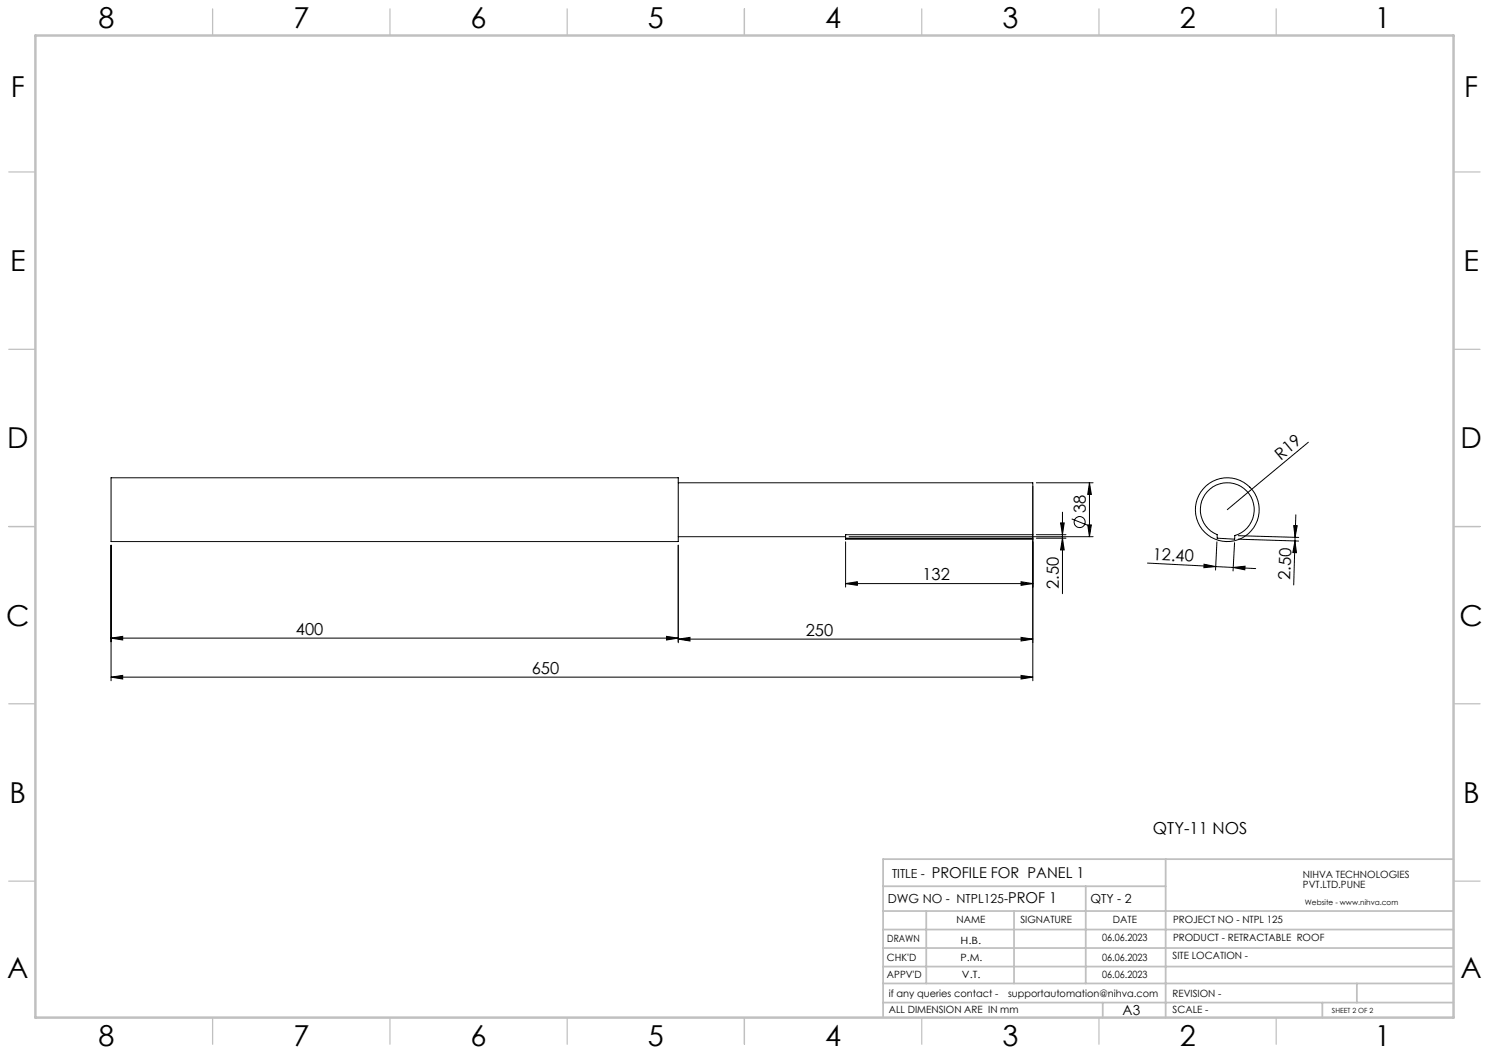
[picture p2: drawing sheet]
<svg xmlns="http://www.w3.org/2000/svg" width="420mm" height="297mm" viewBox="0 0 420 297" stroke-linecap="round" stroke-linejoin="round" font-family="sans-serif">
<g fill="none" stroke="#000" stroke-width=".28">
<path d="M31.3 134.8h160v17.9h-160zM191.3 136.2h100v14.6h-52.8v1.3h52.8M291.3 137.2v54.8M292.3 136.2h16M307.3 136.2v15.2M307.3 136.2l.5 3.2h-1zM340.5 138.7a7.6 7.6 0 0 1 12.1 1 7.6 7.6 0 0 1-4.3 11.4v1l-5-.3v-1a7.6 7.6 0 0 1-2.8-12.1zM369 124.7l-22.8 19.1M31.3 153.8v38.2M191.3 153.8v27.5M191.3 151.4h47.2M238.5 152.8v12.8"/>
<path d="M238.5 151.8h52.8M239.5 151.4h68.8M292.3 151.8h8.4M292.3 150.8h8.4M299.2 147.5h1l-.5 3.3zM299.7 144.5v23M299.7 151.8l.5 3.3h-1zM302.3 146.4l4.4 1.7M306.8 148.1h1l-.5 3.3zM323.7 158.8l19.2 1M339.6 159.1l3.3 .7-3.3 .3zM342.9 159.8l11.3 .6"/>
<path d="M343.3 152.8l-.4 8M348.2 153.1l-.4 7.9M349.2 152.1l17.1 .5M349.3 151.1l17 .5M364.9 148.2l1 .1-.6 3.2zM365.3 152.6l-.4 12.4M365.3 152.6l.4 3.3h-1zM365.5 145.2l-.2 7.4M31.3 180l3.3-.5v1zM31.3 180h160M188 179.5l3.3 .5-3.3 .5zM238.5 164.6l3.3-.5v1z"/>
<path d="M238.5 164.6h52.8M288 164.1l3.3 .5-3.3 .5zM288 179.8l3.3 .5-3.3 .5zM347.8 160.1l3.4-.4-.1 1zM31.3 191l3.3-.5v1zM31.3 191h260M191.3 180.3l3.3-.5v1zM191.3 180.3h100M288 190.5l3.3 .5-3.3 .5z"/>
<circle cx="304.5" cy="147.3" r="1.56"/>
<circle cx="346.2" cy="143.8" r="9"/>
</g>
<g fill="none" stroke="#c0c0c0" stroke-width=".35">
<path d="M60 2.5v7.5M110 2.5v7.5M160 2.5v7.5M210 2.5v7.5M260 2.5v7.5M310 2.5v7.5M360 2.5v7.5M2.5 48.5h7.5M410 48.5h7.5M2.5 98.5h7.5M410 98.5h7.5M2.5 148.5h7.5"/>
<path d="M410 148.5h7.5M2.5 198.5h7.5M410 198.5h7.5M2.5 248.5h7.5M410 248.5h7.5M60 287v7.5M110 287v7.5M160 287v7.5M210 287v7.5M260 287v7.5M310 287v7.5M360 287v7.5"/>
</g>
<g fill="none" stroke="#c0c0c0" stroke-width=".5">
<path d="M249.1 257h160.9M249.1 250h79.7M261.3 257v20.4M286 257v20.4M306.2 250v27.4M328.8 242.3v44.7M410 242.3h-160.9v44.7M249.1 272.6h160.9M249.1 267.4h160.9M249.1 262.2h160.9M249.1 277.4h160.9M382.7 277.4v5.4"/>
<path d="M249.1 282.8h160.9M311 282.8v4.2M373 282.8v4.2"/>
</g>
<path d="M10 10h400v277h-400z" fill="none" stroke="#c0c0c0" stroke-width=".7"/>
<g fill="#000">
<path d="M299.7 151.8l.5 3.3h-1zM299.2 147.5h1l-.5 3.3zM306.8 148.1h1l-.5 3.3zM307.3 136.2l.5 3.2h-1z"/>
<path d="M365.3 152.6l.4 3.3h-1zM364.9 148.2l1 .1-.6 3.2z"/>
<path d="M238.5 164.6l3.3-.5v1zM288 164.1l3.3 .5-3.3 .5zM31.3 180l3.3-.5v1zM188 179.5l3.3 .5-3.3 .5zM31.3 191l3.3-.5v1zM288 190.5l3.3 .5-3.3 .5z"/>
<path d="M347.8 160.1l3.4-.4-.1 1zM339.6 159.1l3.3 .7-3.3 .3z"/>
<path d="M288 179.8l3.3 .5-3.3 .5zM191.3 180.3l3.3-.5v1z"/>
</g>
<g font-size="8.1">
<text x="27.8" y="8">8</text>
<text x="82.8" y="8">7</text>
<text x="132.8" y="8">6</text>
<text x="182.8" y="8">5</text>
<text x="232.8" y="8">4</text>
<text x="282.8" y="8">3</text>
<text x="332.8" y="8">2</text>
<text x="387.8" y="8">1</text>
<text x="3" y="27.2">F</text>
<text x="413" y="27.2">F</text>
<text x="2.8" y="76.5">E</text>
<text x="412.8" y="76.5">E</text>
<text x="2" y="126.5">D</text>
<text x="412" y="126.5">D</text>
<text x="1.7" y="176.5">C</text>
<text x="411.7" y="176.5">C</text>
<text x="2.7" y="226.5">B</text>
<text x="412.7" y="226.5">B</text>
<text x="2" y="275.7">A</text>
<text x="412" y="275.7">A</text>
<text x="27.8" y="295">8</text>
<text x="82.8" y="295">7</text>
<text x="132.8" y="295">6</text>
<text x="182.8" y="295">5</text>
<text x="232.8" y="295">4</text>
<text x="282.8" y="295">3</text>
<text x="332.8" y="295">2</text>
<text x="387.8" y="295">1</text>
</g>
<g font-size="4.7">
<text x="361.3" y="129.9" transform="rotate(-40 361.3 129.9)">R19</text>
<text x="306.3" y="144.7" transform="rotate(-90 306.3 144.7)">38</text>
<text x="325" y="157.9" transform="rotate(3 325 157.9)">12.40</text>
<text x="260.2" y="163.6">132</text>
<text x="298.7" y="166.1" transform="rotate(-90 298.7 166.1)">2.50</text>
<text x="364" y="163.7" transform="rotate(-88 364 163.7)">2.50</text>
<text x="83.5" y="179">400</text>
<text x="227.3" y="179.2">250</text>
<text x="150" y="190">650</text>
<text x="325.2" y="235.4">QTY-11 NOS</text>
</g>
<g font-size="4.2">
<text x="262.8" y="247.5">PROFILE FOR PANEL 1</text>
<text x="284.4" y="254.7">PROF 1</text>
</g>
<text font-size="3.9" x="316.7" y="286.4">A3</text>
<g font-size="3.5">
<text x="251.6" y="247.6">TITLE -</text>
<text x="250.4" y="254.8">DWG NO - NTPL125-</text>
<text x="307.6" y="254.8">QTY - 2</text>
</g>
<g font-size="2.8">
<text x="367.5" y="247.7">NIHVA TECHNOLOGIES</text>
<text x="367.5" y="250.5">PVT.LTD.PUNE</text>
<text x="269.8" y="260.4">NAME</text>
<text x="287.8" y="260.4">SIGNATURE</text>
<text x="313.9" y="260.5">DATE</text>
<text x="330.9" y="260.5">PROJECT NO - NTPL 125</text>
<text x="250.3" y="265.7">DRAWN</text>
<text x="270.9" y="266.1">H.B.</text>
<text x="310.9" y="265.5">06.06.2023</text>
<text x="330.9" y="265.5">PRODUCT - RETRACTABLE ROOF</text>
<text x="250.2" y="271.1">CHK'D</text>
<text x="250.2" y="275.8">APPV'D</text>
<text x="270.9" y="271.1">P.M.</text>
<text x="271.3" y="275.8">V.T.</text>
<text x="310.9" y="271.1">06.06.2023</text>
<text x="310.9" y="275.8">06.06.2023</text>
<text x="330.7" y="270.6">SITE LOCATION -</text>
<text x="250.7" y="281.1">if any queries contact -</text>
<text x="284.3" y="281.1">supportautomation@nihva.com</text>
<text x="330.7" y="281.1">REVISION -</text>
<text x="250.7" y="285.6">ALL DIMENSION ARE IN mm</text>
<text x="330.7" y="285.6">SCALE -</text>
</g>
<text font-size="2.1" x="368.1" y="255.1">Website - www.nihva.com</text>
<text font-size="2" x="375.7" y="285.6">SHEET 2 OF 2</text>
</svg>
